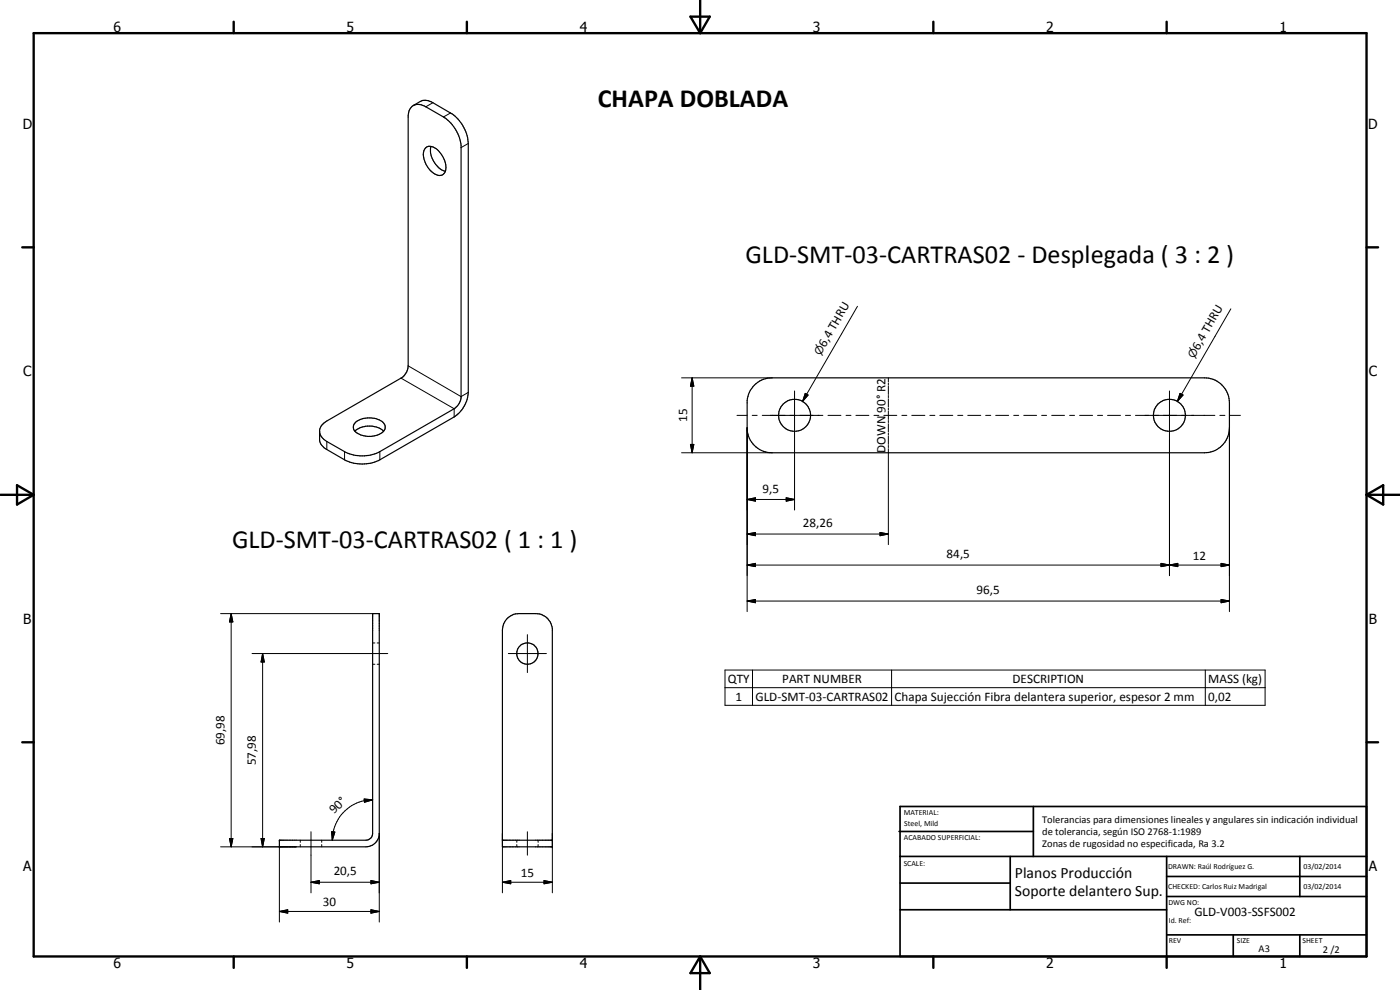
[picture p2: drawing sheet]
<svg xmlns="http://www.w3.org/2000/svg" width="420mm" height="297mm" viewBox="0 0 420 297" stroke-linecap="round" stroke-linejoin="round" font-family="sans-serif">
<g fill="none" stroke="#000" stroke-width=".35">
<path d="M123.5 32.1l2.6-1.7a3.8 3.8 0 0 1 3.8 .4l5.3 3.1a11.7 11.7 0 0 1 5.3 9.2v74.6a9.5 9.5 0 0 1-4.2 7.4l-22.3 12.9a11.7 11.7 0 0 1-10.6 0l-5.3-3.1a4 4 0 0 1-2.2-2.7v-3.2a3.7 3.7 0 0 1 2.2-2.7l22.2-12.8a4.6 4.6 0 0 0 2.2-3.7v-75.2l.3-1.4zM124 31.7a3.9 3.9 0 0 1 3.8 .3l5.3 3.1a11.8 11.8 0 0 1 5.3 8.6l-.1 75.9a4.7 4.7 0 0 1-2 3l-22.3 12.9a11.5 11.5 0 0 1-10.6 0l-6.2-3.6-.9-1-.4-1.1M127.6 44.5a2.58 2.58 0 0 1 4 .7 6.4 6.4 0 0 1 1.9 6.5 2.17 2.17 0 0 1-3.4 .2 7 7 0 0 1-2.9-6.8zM129.4 43.9a6.7 6.7 0 0 0 4.2 7.5M226.4 115.6a7.3 7.3 0 0 1 5.3-2.2h129.8a7.5 7.5 0 0 1 7.5 7.5v7.5a7.5 7.5 0 0 1-7.5 7.4h-129.8a7.5 7.5 0 0 1-7.5-6.8l.1-9.5 .9-2.4zM106.5 129.4a6.8 6.8 0 0 1 8.6 0M106.5 129.4a2.3 2.3 0 0 1 1.8-3.6 6.3 6.3 0 0 1 7 1.5l.3 1.1-.5 1M106.5 129.4a6.7 6.7 0 0 0 8.6 0M111.8 184.1h2v66.5a4.1 4.1 0 0 1-4 3.5h-25.9v-2h25.9a2.09 2.09 0 0 0 2-2zM152 185.8a5 5 0 0 1 3.8-1.7h5a5 5 0 0 1 5 4.5v65.5h-15v-65l.4-2zM150.8 252.1h15"/>
<circle cx="238.5" cy="124.6" r="4.8"/>
<circle cx="351" cy="124.6" r="4.8"/>
<circle cx="158.3" cy="196.1" r="3.2"/>
</g>
<g fill="#000">
<circle cx="83.9" cy="254.1" r=".18"/>
<circle cx="83.9" cy="252.1" r=".18"/>
<circle cx="165.8" cy="252.1" r=".18"/>
<circle cx="165.8" cy="254.1" r=".18"/>
</g>
<g fill="none" stroke="#000" stroke-width=".3">
<path d="M129.9 30.8l-2.1 1.2M135.2 33.9l-2.1 1.2M140.5 43.1l-2.1 1.2M257.3 91.9l-16.4 28.5M369.4 92.7l-16.1 27.7M120.3 113.5l16 9.1v2.5M122.5 109.8l15.9 9.2 2.1-1.3M204.5 113.4h27.2M207.7 113.4l.5 2.5h-1zM207.7 113.4v22.4M238.5 117.3v35.7M241.7 118l.8 .5-1.6 1.9z"/>
<path d="M266.6 113.4v1.2M266.6 114.9v.7M266.6 115.9v2.5M266.6 118.7v.6M266.6 119.6v2.5M351 117.3v55.4M354.1 118l.9 .5-1.7 1.9zM98.1 132.5v2.4M103.4 135.5v2.5M114 135.5v2.5M204.5 135.8h27.2M207.2 133.3h1l-.5 2.5z"/>
<path d="M221.2 124.6h3M224.2 128.4v55.1M225.8 124.6h1.4M228.8 124.6h18.2M248.5 124.6h3.9M253.9 124.6h1.5M256.9 124.6h3.9M262.3 124.6h1.5M265.2 124.6h3.9M266.6 122.4v.7M266.6 123.4v2.5M266.6 126.2v.6"/>
<path d="M266.6 127.1v2.5M266.6 129.9v.7M266.6 130.9v2.4M266.6 133.6v.7M266.6 134.6v28.8M270.7 124.6h1.4M273.6 124.6h4M279 124.6h1.6M282.1 124.6h3.9M287.4 124.6h1.6M290.4 124.6h3.9M295.8 124.6h1.5"/>
<path d="M298.8 124.6h3.9M304.2 124.6h1.5M307.2 124.6h3.9M312.6 124.6h1.5M315.6 124.6h3.9M321 124.6h1.5M324 124.6h3.9M329.4 124.6h1.5M332.4 124.6h3.9M337.8 124.6h1.5M340.8 124.6h23.8M366.1 124.6h1.5"/>
<path d="M369 128.4v55.1M369.1 124.6h3.2M224.2 149.9l2.5-.5v1zM224.2 149.9h14.3M236 149.4l2.5 .5-2.5 .5zM264.1 159.8l2.5 .4-2.5 .5zM224.2 160.2l2.5-.4v.9zM224.2 169.5l2.5-.5v1zM224.2 160.2h42.4M224.2 169.5h144.8M348.4 169l2.6 .5-2.6 .5zM351 169.5l2.5-.5v1z"/>
<path d="M366.5 179.9l2.5 .4-2.5 .5zM366.5 169l2.5 .5-2.5 .5zM66.2 184.1h45.6M69.4 184.1l.5 2.5h-1zM69.4 184.1v70M75.6 196.1h40.8M78.8 196.1l.5 2.5h-1zM78.8 196.1v58M111.8 199.3h.7M111.8 192.9h.7M113.2 199.3h.6M113.2 192.9h.6"/>
<path d="M152.6 196.1h11.4M158.3 190.4v11.4M224.2 180.3l2.5-.4v.9zM224.2 180.3h144.8M217.6 201h162.1v10.6h-162.1zM217.6 206.3h162.1M225.8 201v10.6M267.6 201v10.6M361.7 201v10.6M109.3 239.7l2.5 .3-2.4 .7zM111.8 240a11.7 11.7 0 0 0-8.2 3.2 12.2 12.2 0 0 0-3.6 6.4l-.3 2.5M66.2 254.1h22.6"/>
<path d="M68.9 251.6h1l-.5 2.5zM78.3 251.6h1l-.5 2.5zM83.9 254.1v22.5M90.1 252.1v.6M90.1 253.4v.7M93.3 249.6v18.3M96.6 252.1v.6M96.6 253.4v.7M99.5 249.6h1l-.8 2.5zM113.8 250.1v26.5M150.8 250.1v17.8M155.1 252.1v.6"/>
<path d="M155.1 253.4v.7M158.3 249.6v7M161.5 252.1v.6M161.5 253.4v.7M165.8 250.1v17.8M83.9 273.5l2.4-.5v1zM83.9 273.5h29.9M93.3 264.7l2.5-.5v1zM93.3 264.7h20.5M111.3 273l2.5 .5-2.5 .5zM111.3 264.2l2.5 .5-2.5 .5zM150.8 264.7l2.5-.5v1z"/>
<path d="M150.8 264.7h15M163.3 264.2l2.5 .5-2.5 .5z"/>
</g>
<g fill="none" stroke="#000" stroke-width=".71">
<path d="M10.1 9.9h400v277.1h-400zM70.1 6.5v3.4M140.1 6.5v3.4M207.2 5h5.8l-2.9 4.9zM210.1 0v9.9M280.1 6.5v3.4M350.1 6.5v3.4M6.7 74.2h3.4M410.1 74.2h3.5M.1 148.5h10M5.1 145.6l5 2.9-5 2.9zM410.1 148.5h10"/>
<path d="M410.1 148.5l5-2.9v5.8zM6.7 222.7h3.4M410.1 222.7h3.5M70.1 287v3.4M140.1 287v3.4M210.1 287v10M210.1 287l2.9 5h-5.8zM280.1 287v3.4M350.1 287v3.4"/>
</g>
<g fill="none" stroke="#000" stroke-width=".51">
<path d="M269.8 249.5h40.3M270.1 242h140v45h-140zM270.1 257h140M303.2 257v16M310.1 242v15M350.1 257v30M390.1 257v12M270.1 265h33.1M270.1 273h80M350.1 269h60M350.1 263h60M350.1 280.5h60"/>
<path d="M370.1 280.5v6.5M390.1 280.5v6.5"/>
</g>
<g fill="#000">
<path d="M207.7 113.4l.5 2.5h-1zM241.7 118l.8 .5-1.6 1.9zM354.1 118l.9 .5-1.7 1.9zM207.2 133.3h1l-.5 2.5zM224.2 160.2l2.5-.4v.9zM224.2 149.9l2.5-.5v1zM236 149.4l2.5 .5-2.5 .5zM224.2 180.3l2.5-.4v.9zM224.2 169.5l2.5-.5v1zM264.1 159.8l2.5 .4-2.5 .5zM348.4 169l2.6 .5-2.6 .5zM351 169.5l2.5-.5v1z"/>
<path d="M366.5 169l2.5 .5-2.5 .5zM69.4 184.1l.5 2.5h-1zM78.8 196.1l.5 2.5h-1zM366.5 179.9l2.5 .4-2.5 .5zM68.9 251.6h1l-.5 2.5zM78.3 251.6h1l-.5 2.5zM99.5 249.6h1l-.8 2.5zM109.3 239.7l2.5 .3-2.4 .7zM83.9 273.5l2.4-.5v1zM93.3 264.7l2.5-.5v1zM111.3 273l2.5 .5-2.5 .5zM111.3 264.2l2.5 .5-2.5 .5z"/>
<path d="M150.8 264.7l2.5-.5v1zM163.3 264.2l2.5 .5-2.5 .5z"/>
</g>
<g font-size="7.9">
<text x="179.4" y="32">CHAPA DOBLADA</text>
<text x="223.7" y="78.9">GLD-SMT-03-CARTRAS02 - Desplegada ( 3 : 2 )</text>
<text x="69.7" y="164.5">GLD-SMT-03-CARTRAS02 ( 1 : 1 )</text>
</g>
<g font-size="4.7">
<text x="304.6" y="263.5">Planos Producción</text>
<text x="304.6" y="268.9">Soporte delantero Sup.</text>
</g>
<g font-size="4.2">
<text x="34" y="9.6">6</text>
<text x="104" y="9.6">5</text>
<text x="174" y="9.6">4</text>
<text x="244" y="9.6">3</text>
<text x="314" y="9.6">2</text>
<text x="384" y="9.6">1</text>
<text x="6.8" y="38.7">D</text>
<text x="410.6" y="38.7">D</text>
<text x="7" y="112.9">C</text>
<text x="410.8" y="112.9">C</text>
<text x="7" y="187.1">B</text>
<text x="410.8" y="187.1">B</text>
<text x="7" y="261.4">A</text>
<text x="410.8" y="261.4">A</text>
<text x="34" y="290.4">6</text>
<text x="104" y="290.4">5</text>
<text x="174" y="290.4">4</text>
<text x="244" y="290.4">3</text>
<text x="314" y="290.4">2</text>
<text x="384" y="290.4">1</text>
</g>
<g font-size="3.9">
<text x="247.6" y="104.4" transform="rotate(-60 247.6 104.4)">6,4 THRU</text>
<text x="359.7" y="105.2" transform="rotate(-60 359.7 105.2)">6,4 THRU</text>
<text x="265.8" y="123.8" transform="rotate(-90 265.8 123.8)">90° R2</text>
<text x="206.2" y="126.7" transform="rotate(-90 206.2 126.7)">15</text>
<text x="265.8" y="135.8" transform="rotate(-90 265.8 135.8)">DOWN</text>
<text x="228.8" y="147.8">9,5</text>
<text x="240.9" y="158.2">28,26</text>
<text x="284.1" y="167.4">84,5</text>
<text x="358" y="168">12</text>
<text x="293.1" y="178.3">96,5</text>
<text x="218.5" y="205">QTY</text>
<text x="234.8" y="204.9">PART NUMBER</text>
<text x="303.9" y="205">DESCRIPTION</text>
<text x="362.6" y="205.1">MASS (kg)</text>
<text x="220.7" y="210.2">1</text>
<text x="226.8" y="210.3">GLD-SMT-03-CARTRAS02</text>
<text x="268.5" y="210.4">Chapa Sujección Fibra delantera superior, espesor 2 mm</text>
<text x="362.6" y="210.3">0,02</text>
<text x="67.3" y="223.6" transform="rotate(-90 67.3 223.6)">69,98</text>
<text x="76.8" y="229.6" transform="rotate(-90 76.8 229.6)">57,98</text>
<text x="100.3" y="244.3" transform="rotate(-45 100.3 244.3)">90°</text>
<text x="100.1" y="262.6">20,5</text>
<text x="156.3" y="263.1">15</text>
<text x="96.9" y="271.9">30</text>
<text x="358.5" y="275">GLD-V003-SSFS002</text>
</g>
<g font-size="3.3">
<text x="246.2" y="106.8" transform="rotate(-60 246.2 106.8)">n</text>
<text x="358.3" y="107.6" transform="rotate(-60 358.3 107.6)">n</text>
</g>
<g font-size="3.1">
<text x="312.7" y="246.8">Tolerancias para dimensiones lineales y angulares sin indicación individual</text>
<text x="312.7" y="250.4">de tolerancia, según ISO 2768-1:1989</text>
<text x="312.7" y="254">Zonas de rugosidad no especificada, Ra 3.2</text>
<text x="377.7" y="285.6">A3</text>
<text x="397" y="285.9">2 /2</text>
</g>
<g font-size="2.4">
<text x="271.2" y="244.4">MATERIAL:</text>
<text x="271.3" y="252">ACABADO SUPERFICIAL:</text>
<text x="271.4" y="247.9">Steel, Mild</text>
<text x="271.2" y="259.7">SCALE:</text>
<text x="350.6" y="260.8">DRAWN: Raúl Rodríguez G.</text>
<text x="391.2" y="260.6">03/02/2014</text>
<text x="350.6" y="266.9">CHECKED: Carlos Ruiz Madrigal</text>
<text x="391.2" y="266.7">03/02/2014</text>
<text x="350.6" y="271.4">DWG NO:</text>
<text x="350.8" y="276.9">Id. Ref:</text>
<text x="350.8" y="282.8">REV</text>
<text x="371.2" y="282.9">SIZE</text>
<text x="390.9" y="282.9">SHEET</text>
</g>
</svg>
